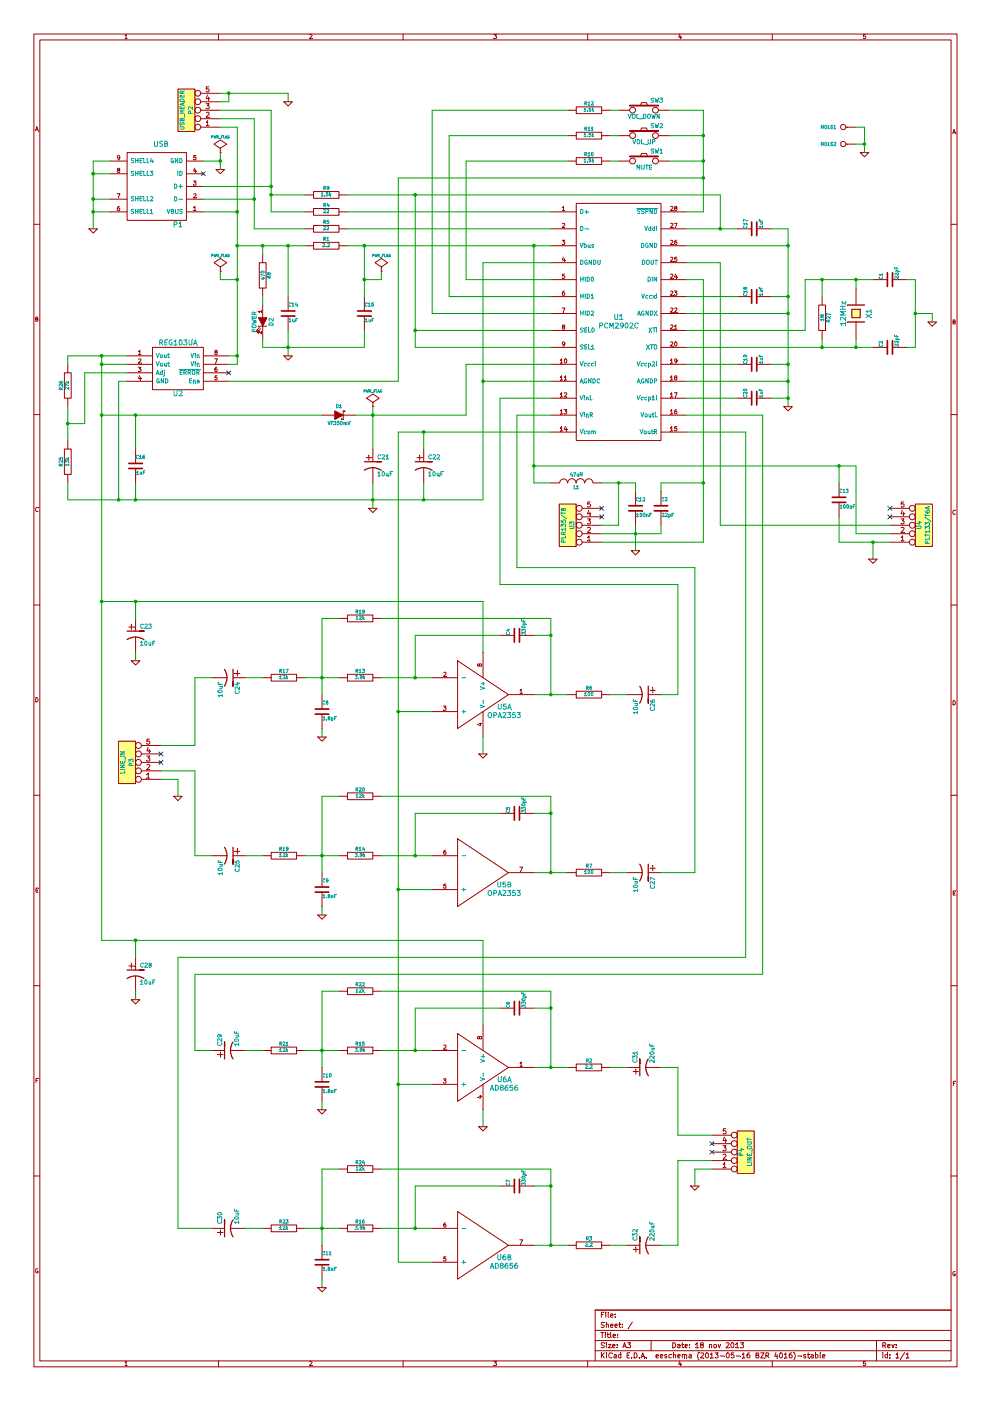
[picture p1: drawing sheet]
EESchema Schematic File Version 2  date 11/18/2013 12:22:21 AM
LIBS:memory-sergey
LIBS:74ls-sergey
LIBS:analog-sergey
LIBS:controllers-sergey
LIBS:dallas-rtc
LIBS:devices-sergey
LIBS:intel-8xxx
LIBS:interconnects_sergey
LIBS:power
LIBS:device
LIBS:transistors
LIBS:conn
LIBS:linear
LIBS:regul
LIBS:74xx
LIBS:cmos4000
LIBS:adc-dac
LIBS:memory
LIBS:xilinx
LIBS:special
LIBS:microcontrollers
LIBS:dsp
LIBS:microchip
LIBS:analog_switches
LIBS:motorola
LIBS:texas
LIBS:intel
LIBS:audio
LIBS:interface
LIBS:digital-audio
LIBS:philips
LIBS:display
LIBS:cypress
LIBS:siliconi
LIBS:opto
LIBS:atmel
LIBS:contrib
LIBS:valves
LIBS:usb_audio-cache
EELAYER 27 0
EELAYER END
$Descr A3 11693 16535 portrait
encoding utf-8
Sheet 1 1
Title ""
Date "18 nov 2013"
Rev ""
Comp ""
Comment1 ""
Comment2 ""
Comment3 ""
Comment4 ""
$EndDescr
$Comp
L PCM2902C U1
U 1 1
P 7300 3800
F 0 "U1" H 7300 3850 60  0000 C CNN
F 1 "PCM2902C" H 7300 3750 60  0000 C CNN
F 2 "" H 7300 3550 60  0000 C CNN
F 3 "" H 7300 3550 60  0000 C CNN
	1    7300 3800
	1    0    0    -1  
$EndComp
$Comp
L USB-MINI-B P1
U 1 1
P 1850 2200
F 0 "P1" H 1600 2650 60  0000 C CNN
F 1 "USB" H 1800 1700 60  0000 C CNN
F 2 "" H 1850 2200 60  0000 C CNN
F 3 "" H 1850 2200 60  0000 C CNN
	1    1850 2200
	-1   0    0    1   
$EndComp
$Comp
L CONN_5 P3
U 1 1
P 1500 9000
F 0 "P3" V 1450 9000 50  0000 C CNN
F 1 "LINE_IN" V 1550 9000 50  0000 C CNN
F 2 "" H 1500 9000 60  0000 C CNN
F 3 "" H 1500 9000 60  0000 C CNN
	1    1500 9000
	-1   0    0    1   
$EndComp
$Comp
L CONN_5 P4
U 1 1
P 8800 13600
F 0 "P4" V 8750 13600 50  0000 C CNN
F 1 "LINE_OUT" V 8850 13600 50  0000 C CNN
F 2 "" H 8800 13600 60  0000 C CNN
F 3 "" H 8800 13600 60  0000 C CNN
	1    8800 13600
	1    0    0    1   
$EndComp
$Comp
L CONN_5 P2
U 1 1
P 2200 1300
F 0 "P2" V 2150 1300 50  0000 C CNN
F 1 "USB_HEADER" V 2250 1300 50  0000 C CNN
F 2 "" H 2200 1300 60  0000 C CNN
F 3 "" H 2200 1300 60  0000 C CNN
	1    2200 1300
	-1   0    0    1   
$EndComp
$Comp
L GND #PWR01
U 1 1
P 1100 2700
F 0 "#PWR01" H 1100 2700 30  0001 C CNN
F 1 "GND" H 1100 2630 30  0001 C CNN
F 2 "" H 1100 2700 60  0000 C CNN
F 3 "" H 1100 2700 60  0000 C CNN
	1    1100 2700
	1    0    0    -1  
$EndComp
Wire Wire Line
	1100 1900 1100 2700
Wire Wire Line
	1100 1900 1300 1900
Wire Wire Line
	1300 2050 1100 2050
Connection ~ 1100 2050
Wire Wire Line
	1300 2350 1100 2350
Connection ~ 1100 2350
Wire Wire Line
	1300 2500 1100 2500
Connection ~ 1100 2500
$Comp
L GND #PWR02
U 1 1
P 2600 2000
F 0 "#PWR02" H 2600 2000 30  0001 C CNN
F 1 "GND" H 2600 1930 30  0001 C CNN
F 2 "" H 2600 2000 60  0000 C CNN
F 3 "" H 2600 2000 60  0000 C CNN
	1    2600 2000
	1    0    0    -1  
$EndComp
Wire Wire Line
	2600 1300 3200 1300
Wire Wire Line
	3200 1300 3200 2500
Wire Wire Line
	3200 2500 3600 2500
$Comp
L R R4
U 1 1
P 3850 2500
F 0 "R4" V 3930 2500 40  0000 C CNN
F 1 "22" V 3857 2501 40  0000 C CNN
F 2 "~" V 3780 2500 30  0000 C CNN
F 3 "~" H 3850 2500 30  0000 C CNN
	1    3850 2500
	0    -1   -1   0   
$EndComp
Wire Wire Line
	4100 2500 6500 2500
$Comp
L R R5
U 1 1
P 3850 2700
F 0 "R5" V 3930 2700 40  0000 C CNN
F 1 "22" V 3857 2701 40  0000 C CNN
F 2 "~" V 3780 2700 30  0000 C CNN
F 3 "~" H 3850 2700 30  0000 C CNN
	1    3850 2700
	0    -1   -1   0   
$EndComp
Wire Wire Line
	6500 2700 4100 2700
$Comp
L R R1
U 1 1
P 3850 2900
F 0 "R1" V 3930 2900 40  0000 C CNN
F 1 "2.2" V 3857 2901 40  0000 C CNN
F 2 "~" V 3780 2900 30  0000 C CNN
F 3 "~" H 3850 2900 30  0000 C CNN
	1    3850 2900
	0    -1   -1   0   
$EndComp
Wire Wire Line
	4100 2900 6500 2900
$Comp
L SW_PUSH SW3
U 1 1
P 7600 1300
F 0 "SW3" H 7750 1410 50  0000 C CNN
F 1 "VOL_DOWN" H 7600 1220 50  0000 C CNN
F 2 "~" H 7600 1300 60  0000 C CNN
F 3 "~" H 7600 1300 60  0000 C CNN
	1    7600 1300
	1    0    0    -1  
$EndComp
$Comp
L SW_PUSH SW2
U 1 1
P 7600 1600
F 0 "SW2" H 7750 1710 50  0000 C CNN
F 1 "VOL_UP" H 7600 1520 50  0000 C CNN
F 2 "~" H 7600 1600 60  0000 C CNN
F 3 "~" H 7600 1600 60  0000 C CNN
	1    7600 1600
	1    0    0    -1  
$EndComp
$Comp
L SW_PUSH SW1
U 1 1
P 7600 1900
F 0 "SW1" H 7750 2010 50  0000 C CNN
F 1 "MUTE" H 7600 1820 50  0000 C CNN
F 2 "~" H 7600 1900 60  0000 C CNN
F 3 "~" H 7600 1900 60  0000 C CNN
	1    7600 1900
	1    0    0    -1  
$EndComp
$Comp
L R R12
U 1 1
P 6950 1300
F 0 "R12" V 7030 1300 40  0000 C CNN
F 1 "1.5k" V 6957 1301 40  0000 C CNN
F 2 "~" V 6880 1300 30  0000 C CNN
F 3 "~" H 6950 1300 30  0000 C CNN
	1    6950 1300
	0    -1   -1   0   
$EndComp
$Comp
L R R11
U 1 1
P 6950 1600
F 0 "R11" V 7030 1600 40  0000 C CNN
F 1 "1.5k" V 6957 1601 40  0000 C CNN
F 2 "~" V 6880 1600 30  0000 C CNN
F 3 "~" H 6950 1600 30  0000 C CNN
	1    6950 1600
	0    -1   -1   0   
$EndComp
$Comp
L R R10
U 1 1
P 6950 1900
F 0 "R10" V 7030 1900 40  0000 C CNN
F 1 "1.5k" V 6957 1901 40  0000 C CNN
F 2 "~" V 6880 1900 30  0000 C CNN
F 3 "~" H 6950 1900 30  0000 C CNN
	1    6950 1900
	0    -1   -1   0   
$EndComp
Wire Wire Line
	7200 1300 7300 1300
Wire Wire Line
	7300 1600 7200 1600
Wire Wire Line
	7200 1900 7300 1900
Wire Wire Line
	6500 3100 5700 3100
Wire Wire Line
	5700 3100 5700 5900
Wire Wire Line
	6500 4500 5700 4500
Connection ~ 5700 4500
$Comp
L GND #PWR03
U 1 1
P 4400 6000
F 0 "#PWR03" H 4400 6000 30  0001 C CNN
F 1 "GND" H 4400 5930 30  0001 C CNN
F 2 "" H 4400 6000 60  0000 C CNN
F 3 "" H 4400 6000 60  0000 C CNN
	1    4400 6000
	1    0    0    -1  
$EndComp
Wire Wire Line
	6500 3300 5500 3300
Wire Wire Line
	5500 3300 5500 1900
Wire Wire Line
	5500 1900 6700 1900
Wire Wire Line
	6500 3500 5300 3500
Wire Wire Line
	5300 3500 5300 1600
Wire Wire Line
	5300 1600 6700 1600
Wire Wire Line
	6500 3700 5100 3700
Wire Wire Line
	5100 3700 5100 1300
Wire Wire Line
	5100 1300 6700 1300
Wire Wire Line
	8300 2500 8100 2500
Wire Wire Line
	8300 1300 8300 2500
Wire Wire Line
	8300 1300 7900 1300
Wire Wire Line
	7900 1600 8300 1600
Connection ~ 8300 1600
Wire Wire Line
	7900 1900 8300 1900
Connection ~ 8300 1900
$Comp
L C C14
U 1 1
P 3400 3700
F 0 "C14" H 3400 3800 40  0000 L CNN
F 1 "1uF" H 3406 3615 40  0000 L CNN
F 2 "~" H 3438 3550 30  0000 C CNN
F 3 "~" H 3400 3700 60  0000 C CNN
	1    3400 3700
	1    0    0    -1  
$EndComp
$Comp
L LED D2
U 1 1
P 3100 3800
F 0 "D2" H 3100 3900 50  0000 C CNN
F 1 "POWER" H 3100 3700 50  0000 C CNN
F 2 "~" H 3100 3800 60  0000 C CNN
F 3 "~" H 3100 3800 60  0000 C CNN
	1    3100 3800
	0    1    1    0   
$EndComp
$Comp
L R R8
U 1 1
P 3100 3250
F 0 "R8" V 3180 3250 40  0000 C CNN
F 1 "470" V 3107 3251 40  0000 C CNN
F 2 "~" V 3030 3250 30  0000 C CNN
F 3 "~" H 3100 3250 30  0000 C CNN
	1    3100 3250
	1    0    0    -1  
$EndComp
Wire Wire Line
	2600 1400 3000 1400
Wire Wire Line
	3000 1400 3000 2700
Wire Wire Line
	3000 2700 3600 2700
NoConn ~ 2400 2050
Wire Wire Line
	2800 1500 2800 4300
Wire Wire Line
	2800 1500 2600 1500
Wire Wire Line
	2400 2500 2800 2500
Connection ~ 2800 2500
Wire Wire Line
	2400 1900 2600 1900
Wire Wire Line
	2600 1800 2600 2000
Wire Wire Line
	2600 1200 2700 1200
Wire Wire Line
	2700 1200 2700 1100
Wire Wire Line
	2600 1100 3400 1100
Wire Wire Line
	3400 1100 3400 1200
Connection ~ 2700 1100
$Comp
L GND #PWR04
U 1 1
P 3400 1200
F 0 "#PWR04" H 3400 1200 30  0001 C CNN
F 1 "GND" H 3400 1130 30  0001 C CNN
F 2 "" H 3400 1200 60  0000 C CNN
F 3 "" H 3400 1200 60  0000 C CNN
	1    3400 1200
	1    0    0    -1  
$EndComp
Wire Wire Line
	3100 3600 3100 3500
Connection ~ 2800 2900
$Comp
L R R9
U 1 1
P 3850 2300
F 0 "R9" V 3930 2300 40  0000 C CNN
F 1 "1.5k" V 3857 2301 40  0000 C CNN
F 2 "~" V 3780 2300 30  0000 C CNN
F 3 "~" H 3850 2300 30  0000 C CNN
	1    3850 2300
	0    -1   -1   0   
$EndComp
Wire Wire Line
	3200 2300 3600 2300
Connection ~ 3200 2300
Wire Wire Line
	4900 4100 6500 4100
Wire Wire Line
	4900 2300 4900 4100
Wire Wire Line
	4100 2300 8500 2300
Wire Wire Line
	6500 3900 4900 3900
Connection ~ 4900 3900
Wire Wire Line
	8500 2300 8500 2700
Wire Wire Line
	8100 2700 8700 2700
Connection ~ 4900 2300
$Comp
L R R27
U 1 1
P 9700 3750
F 0 "R27" V 9780 3750 40  0000 C CNN
F 1 "1M" V 9707 3751 40  0000 C CNN
F 2 "~" V 9630 3750 30  0000 C CNN
F 3 "~" H 9700 3750 30  0000 C CNN
	1    9700 3750
	1    0    0    -1  
$EndComp
Wire Wire Line
	8100 4100 10300 4100
Wire Wire Line
	9700 4100 9700 4000
Wire Wire Line
	8100 3900 9500 3900
Wire Wire Line
	9500 3900 9500 3300
Wire Wire Line
	9500 3300 10300 3300
Wire Wire Line
	9700 3300 9700 3500
$Comp
L CRYSTAL X1
U 1 1
P 10100 3700
F 0 "X1" H 10100 3850 60  0000 C CNN
F 1 "12MHz" H 10100 3550 60  0000 C CNN
F 2 "~" H 10100 3700 60  0000 C CNN
F 3 "~" H 10100 3700 60  0000 C CNN
	1    10100 3700
	0    1    1    0   
$EndComp
Wire Wire Line
	10100 3300 10100 3400
Connection ~ 9700 3300
Wire Wire Line
	10100 4100 10100 4000
Connection ~ 9700 4100
$Comp
L C C1
U 1 1
P 10500 3300
F 0 "C1" H 10500 3400 40  0000 L CNN
F 1 "22pF" H 10506 3215 40  0000 L CNN
F 2 "~" H 10538 3150 30  0000 C CNN
F 3 "~" H 10500 3300 60  0000 C CNN
	1    10500 3300
	0    -1   -1   0   
$EndComp
$Comp
L C C2
U 1 1
P 10500 4100
F 0 "C2" H 10500 4200 40  0000 L CNN
F 1 "22pF" H 10506 4015 40  0000 L CNN
F 2 "~" H 10538 3950 30  0000 C CNN
F 3 "~" H 10500 4100 60  0000 C CNN
	1    10500 4100
	0    -1   -1   0   
$EndComp
Connection ~ 10100 3300
Connection ~ 10100 4100
Wire Wire Line
	10800 4100 10700 4100
Wire Wire Line
	10800 3300 10800 4100
Wire Wire Line
	10800 3300 10700 3300
$Comp
L GND #PWR05
U 1 1
P 11000 3800
F 0 "#PWR05" H 11000 3800 30  0001 C CNN
F 1 "GND" H 11000 3730 30  0001 C CNN
F 2 "" H 11000 3800 60  0000 C CNN
F 3 "" H 11000 3800 60  0000 C CNN
	1    11000 3800
	1    0    0    -1  
$EndComp
Wire Wire Line
	10800 3700 11000 3700
Wire Wire Line
	11000 3700 11000 3800
Connection ~ 10800 3700
$Comp
L R R26
U 1 1
P 800 4550
F 0 "R26" V 880 4550 40  0000 C CNN
F 1 "27k" V 807 4551 40  0000 C CNN
F 2 "~" V 730 4550 30  0000 C CNN
F 3 "~" H 800 4550 30  0000 C CNN
	1    800  4550
	-1   0    0    1   
$EndComp
$Comp
L R R25
U 1 1
P 800 5450
F 0 "R25" V 880 5450 40  0000 C CNN
F 1 "13k" V 807 5451 40  0000 C CNN
F 2 "~" V 730 5450 30  0000 C CNN
F 3 "~" H 800 5450 30  0000 C CNN
	1    800  5450
	-1   0    0    1   
$EndComp
$Comp
L C C15
U 1 1
P 4300 3700
F 0 "C15" H 4300 3800 40  0000 L CNN
F 1 "1uF" H 4306 3615 40  0000 L CNN
F 2 "~" H 4338 3550 30  0000 C CNN
F 3 "~" H 4300 3700 60  0000 C CNN
	1    4300 3700
	1    0    0    -1  
$EndComp
Wire Wire Line
	4300 2900 4300 3500
Connection ~ 4300 2900
Wire Wire Line
	4300 4100 4300 3900
$Comp
L GND #PWR06
U 1 1
P 2100 9400
F 0 "#PWR06" H 2100 9400 30  0001 C CNN
F 1 "GND" H 2100 9330 30  0001 C CNN
F 2 "" H 2100 9400 60  0000 C CNN
F 3 "" H 2100 9400 60  0000 C CNN
	1    2100 9400
	1    0    0    -1  
$EndComp
Wire Wire Line
	2100 9200 2100 9400
$Comp
L CP1 C26
U 1 1
P 7600 8200
F 0 "C26" H 7650 8300 50  0000 L CNN
F 1 "10uF" H 7650 8100 50  0000 L CNN
F 2 "~" H 7600 8200 60  0000 C CNN
F 3 "~" H 7600 8200 60  0000 C CNN
	1    7600 8200
	0    1    1    0   
$EndComp
$Comp
L CP1 C27
U 1 1
P 7600 10300
F 0 "C27" H 7650 10400 50  0000 L CNN
F 1 "10uF" H 7650 10200 50  0000 L CNN
F 2 "~" H 7600 10300 60  0000 C CNN
F 3 "~" H 7600 10300 60  0000 C CNN
	1    7600 10300
	0    1    1    0   
$EndComp
Wire Wire Line
	1900 8800 2300 8800
Wire Wire Line
	2300 9100 1900 9100
NoConn ~ 1900 8900
NoConn ~ 1900 9000
Wire Wire Line
	5900 4700 6500 4700
Wire Wire Line
	6100 4900 6500 4900
Wire Wire Line
	2800 2900 3600 2900
Wire Wire Line
	3100 3000 3100 2900
Connection ~ 3100 2900
Wire Wire Line
	3400 3500 3400 2900
Connection ~ 3400 2900
Wire Wire Line
	3100 4000 3100 4100
Wire Wire Line
	3100 4100 4300 4100
Wire Wire Line
	3400 3900 3400 4200
Connection ~ 3400 4100
$Comp
L GND #PWR07
U 1 1
P 3400 4200
F 0 "#PWR07" H 3400 4200 30  0001 C CNN
F 1 "GND" H 3400 4130 30  0001 C CNN
F 2 "" H 3400 4200 60  0000 C CNN
F 3 "" H 3400 4200 60  0000 C CNN
	1    3400 4200
	1    0    0    -1  
$EndComp
Wire Wire Line
	8400 13800 8200 13800
Wire Wire Line
	8200 13800 8200 14000
$Comp
L GND #PWR08
U 1 1
P 8200 14000
F 0 "#PWR08" H 8200 14000 30  0001 C CNN
F 1 "GND" H 8200 13930 30  0001 C CNN
F 2 "" H 8200 14000 60  0000 C CNN
F 3 "" H 8200 14000 60  0000 C CNN
	1    8200 14000
	1    0    0    -1  
$EndComp
NoConn ~ 8400 13600
NoConn ~ 8400 13500
$Comp
L CP1 C29
U 1 1
P 2700 12400
F 0 "C29" H 2750 12500 50  0000 L CNN
F 1 "10uF" H 2750 12300 50  0000 L CNN
F 2 "~" H 2700 12400 60  0000 C CNN
F 3 "~" H 2700 12400 60  0000 C CNN
	1    2700 12400
	0    -1   -1   0   
$EndComp
$Comp
L CP1 C30
U 1 1
P 2700 14500
F 0 "C30" H 2750 14600 50  0000 L CNN
F 1 "10uF" H 2750 14400 50  0000 L CNN
F 2 "~" H 2700 14500 60  0000 C CNN
F 3 "~" H 2700 14500 60  0000 C CNN
	1    2700 14500
	0    -1   -1   0   
$EndComp
Wire Wire Line
	8400 13700 8000 13700
Wire Wire Line
	8400 13400 8000 13400
$Comp
L CP1 C22
U 1 1
P 5000 5500
F 0 "C22" H 5050 5600 50  0000 L CNN
F 1 "10uF" H 5050 5400 50  0000 L CNN
F 2 "~" H 5000 5500 60  0000 C CNN
F 3 "~" H 5000 5500 60  0000 C CNN
	1    5000 5500
	1    0    0    -1  
$EndComp
Wire Wire Line
	4700 5100 6500 5100
Wire Wire Line
	4400 5700 4400 6000
Connection ~ 4400 5900
$Comp
L C C17
U 1 1
P 8900 2700
F 0 "C17" H 8900 2800 40  0000 L CNN
F 1 "1uF" H 8906 2615 40  0000 L CNN
F 2 "~" H 8938 2550 30  0000 C CNN
F 3 "~" H 8900 2700 60  0000 C CNN
	1    8900 2700
	0    -1   -1   0   
$EndComp
$Comp
L C C18
U 1 1
P 8900 3500
F 0 "C18" H 8900 3600 40  0000 L CNN
F 1 "1uF" H 8906 3415 40  0000 L CNN
F 2 "~" H 8938 3350 30  0000 C CNN
F 3 "~" H 8900 3500 60  0000 C CNN
	1    8900 3500
	0    -1   -1   0   
$EndComp
$Comp
L C C19
U 1 1
P 8900 4300
F 0 "C19" H 8900 4400 40  0000 L CNN
F 1 "1uF" H 8906 4215 40  0000 L CNN
F 2 "~" H 8938 4150 30  0000 C CNN
F 3 "~" H 8900 4300 60  0000 C CNN
	1    8900 4300
	0    -1   -1   0   
$EndComp
$Comp
L C C20
U 1 1
P 8900 4700
F 0 "C20" H 8900 4800 40  0000 L CNN
F 1 "1uF" H 8906 4615 40  0000 L CNN
F 2 "~" H 8938 4550 30  0000 C CNN
F 3 "~" H 8900 4700 60  0000 C CNN
	1    8900 4700
	0    -1   -1   0   
$EndComp
Connection ~ 8500 2700
Wire Wire Line
	8100 3500 8700 3500
Wire Wire Line
	8100 4300 8700 4300
Wire Wire Line
	8700 4700 8100 4700
Wire Wire Line
	8100 2900 9300 2900
Wire Wire Line
	9100 2700 9300 2700
Wire Wire Line
	9300 2700 9300 4800
Wire Wire Line
	9300 3700 8100 3700
Connection ~ 9300 2900
Wire Wire Line
	9100 3500 9300 3500
Connection ~ 9300 3500
Connection ~ 9300 3700
Wire Wire Line
	9100 4700 9300 4700
Connection ~ 9300 4700
Wire Wire Line
	9100 4300 9300 4300
Connection ~ 9300 4300
$Comp
L GND #PWR09
U 1 1
P 9300 4800
F 0 "#PWR09" H 9300 4800 30  0001 C CNN
F 1 "GND" H 9300 4730 30  0001 C CNN
F 2 "" H 9300 4800 60  0000 C CNN
F 3 "" H 9300 4800 60  0000 C CNN
	1    9300 4800
	1    0    0    -1  
$EndComp
Wire Wire Line
	8100 4500 9300 4500
Connection ~ 9300 4500
Wire Wire Line
	8100 5100 8800 5100
$Comp
L CONN_5 U4
U 1 1
P 10900 6200
F 0 "U4" V 10850 6200 50  0000 C CNN
F 1 "PLT133/T6A" V 10950 6200 50  0000 C CNN
F 2 "" H 10900 6200 60  0000 C CNN
F 3 "" H 10900 6200 60  0000 C CNN
	1    10900 6200
	1    0    0    1   
$EndComp
$Comp
L CONN_5 U3
U 1 1
P 6700 6200
F 0 "U3" V 6650 6200 50  0000 C CNN
F 1 "PLR135/T8" V 6750 6200 50  0000 C CNN
F 2 "" H 6700 6200 60  0000 C CNN
F 3 "" H 6700 6200 60  0000 C CNN
	1    6700 6200
	-1   0    0    1   
$EndComp
NoConn ~ 7100 6000
NoConn ~ 7100 6100
Wire Wire Line
	8300 6400 7100 6400
Wire Wire Line
	8300 3300 8300 6400
Wire Wire Line
	8300 3300 8100 3300
Wire Wire Line
	7300 6200 7100 6200
Wire Wire Line
	7300 5700 7300 6200
$Comp
L GND #PWR010
U 1 1
P 7500 6500
F 0 "#PWR010" H 7500 6500 30  0001 C CNN
F 1 "GND" H 7500 6430 30  0001 C CNN
F 2 "" H 7500 6500 60  0000 C CNN
F 3 "" H 7500 6500 60  0000 C CNN
	1    7500 6500
	1    0    0    -1  
$EndComp
$Comp
L INDUCTOR L1
U 1 1
P 6800 5700
F 0 "L1" V 6750 5700 40  0000 C CNN
F 1 "47uH" V 6900 5700 40  0000 C CNN
F 2 "~" H 6800 5700 60  0000 C CNN
F 3 "~" H 6800 5700 60  0000 C CNN
	1    6800 5700
	0    -1   -1   0   
$EndComp
Wire Wire Line
	6300 2900 6300 5700
Wire Wire Line
	6300 5700 6500 5700
Connection ~ 6300 2900
Wire Wire Line
	7100 5700 7500 5700
$Comp
L C C12
U 1 1
P 7500 6000
F 0 "C12" H 7500 6100 40  0000 L CNN
F 1 "100nF" H 7506 5915 40  0000 L CNN
F 2 "~" H 7538 5850 30  0000 C CNN
F 3 "~" H 7500 6000 60  0000 C CNN
	1    7500 6000
	1    0    0    -1  
$EndComp
$Comp
L C C3
U 1 1
P 7800 6000
F 0 "C3" H 7800 6100 40  0000 L CNN
F 1 "22pF" H 7806 5915 40  0000 L CNN
F 2 "~" H 7838 5850 30  0000 C CNN
F 3 "~" H 7800 6000 60  0000 C CNN
	1    7800 6000
	1    0    0    -1  
$EndComp
Wire Wire Line
	7800 5800 7800 5700
Wire Wire Line
	7800 5700 8300 5700
Connection ~ 8300 5700
Wire Wire Line
	7500 5700 7500 5800
Connection ~ 7300 5700
Wire Wire Line
	7800 6300 7800 6200
Wire Wire Line
	7500 6200 7500 6500
Connection ~ 7500 6300
Wire Wire Line
	7100 6300 7800 6300
Wire Wire Line
	9900 6400 10500 6400
Wire Wire Line
	10300 6400 10300 6600
$Comp
L GND #PWR011
U 1 1
P 10300 6600
F 0 "#PWR011" H 10300 6600 30  0001 C CNN
F 1 "GND" H 10300 6530 30  0001 C CNN
F 2 "" H 10300 6600 60  0000 C CNN
F 3 "" H 10300 6600 60  0000 C CNN
	1    10300 6600
	1    0    0    -1  
$EndComp
Wire Wire Line
	8500 6200 8500 3100
Wire Wire Line
	8500 3100 8100 3100
$Comp
L C C13
U 1 1
P 9900 5900
F 0 "C13" H 9900 6000 40  0000 L CNN
F 1 "100nF" H 9906 5815 40  0000 L CNN
F 2 "~" H 9938 5750 30  0000 C CNN
F 3 "~" H 9900 5900 60  0000 C CNN
	1    9900 5900
	1    0    0    -1  
$EndComp
Connection ~ 10300 6400
NoConn ~ 10500 6100
NoConn ~ 10500 6000
$Comp
L PWR_FLAG #FLG012
U 1 1
P 2600 1800
F 0 "#FLG012" H 2600 1895 30  0001 C CNN
F 1 "PWR_FLAG" H 2600 1980 30  0000 C CNN
F 2 "" H 2600 1800 60  0000 C CNN
F 3 "" H 2600 1800 60  0000 C CNN
	1    2600 1800
	1    0    0    -1  
$EndComp
Connection ~ 2600 1900
Wire Wire Line
	2800 3300 2600 3300
Wire Wire Line
	2600 3300 2600 3200
Connection ~ 2800 3300
$Comp
L PWR_FLAG #FLG013
U 1 1
P 2600 3200
F 0 "#FLG013" H 2600 3295 30  0001 C CNN
F 1 "PWR_FLAG" H 2600 3380 30  0000 C CNN
F 2 "" H 2600 3200 60  0000 C CNN
F 3 "" H 2600 3200 60  0000 C CNN
	1    2600 3200
	1    0    0    -1  
$EndComp
Wire Wire Line
	10500 6200 8500 6200
Wire Wire Line
	10500 6300 10100 6300
Wire Wire Line
	10100 6300 10100 5500
Wire Wire Line
	10100 5500 6300 5500
Connection ~ 6300 5500
Wire Wire Line
	9900 5700 9900 5500
Connection ~ 9900 5500
Wire Wire Line
	9900 6400 9900 6100
Wire Wire Line
	4300 3300 4500 3300
Wire Wire Line
	4500 3300 4500 3200
Connection ~ 4300 3300
$Comp
L PWR_FLAG #FLG014
U 1 1
P 4500 3200
F 0 "#FLG014" H 4500 3295 30  0001 C CNN
F 1 "PWR_FLAG" H 4500 3380 30  0000 C CNN
F 2 "" H 4500 3200 60  0000 C CNN
F 3 "" H 4500 3200 60  0000 C CNN
	1    4500 3200
	1    0    0    -1  
$EndComp
$Comp
L CONN_1 HOLE1
U 1 1
P 9950 1500
F 0 "HOLE1" H 10030 1500 40  0000 L CNN
F 1 "CONN_1" H 9950 1555 30  0001 C CNN
F 2 "" H 9950 1500 60  0000 C CNN
F 3 "" H 9950 1500 60  0000 C CNN
	1    9950 1500
	-1   0    0    1   
$EndComp
$Comp
L CONN_1 HOLE2
U 1 1
P 9950 1700
F 0 "HOLE2" H 10030 1700 40  0000 L CNN
F 1 "CONN_1" H 9950 1755 30  0001 C CNN
F 2 "" H 9950 1700 60  0000 C CNN
F 3 "" H 9950 1700 60  0000 C CNN
	1    9950 1700
	-1   0    0    1   
$EndComp
$Comp
L GND #PWR015
U 1 1
P 10200 1800
F 0 "#PWR015" H 10200 1800 30  0001 C CNN
F 1 "GND" H 10200 1730 30  0001 C CNN
F 2 "" H 10200 1800 60  0000 C CNN
F 3 "" H 10200 1800 60  0000 C CNN
	1    10200 1800
	1    0    0    -1  
$EndComp
Wire Wire Line
	10100 1500 10200 1500
Wire Wire Line
	10200 1500 10200 1800
Wire Wire Line
	10100 1700 10200 1700
Connection ~ 10200 1700
$Comp
L GND #PWR016
U 1 1
P 5700 8900
F 0 "#PWR016" H 5700 8900 30  0001 C CNN
F 1 "GND" H 5700 8830 30  0001 C CNN
F 2 "" H 5700 8900 60  0000 C CNN
F 3 "" H 5700 8900 60  0000 C CNN
	1    5700 8900
	1    0    0    -1  
$EndComp
Wire Wire Line
	5700 8700 5700 8900
Wire Wire Line
	4700 5100 4700 14900
Wire Wire Line
	4700 8400 5100 8400
Wire Wire Line
	4700 10500 5100 10500
Wire Wire Line
	4700 12800 5100 12800
Wire Wire Line
	4700 14900 5100 14900
$Comp
L R R13
U 1 1
P 4250 8000
F 0 "R13" V 4330 8000 40  0000 C CNN
F 1 "3.9k" V 4257 8001 40  0000 C CNN
F 2 "~" V 4180 8000 30  0000 C CNN
F 3 "~" H 4250 8000 30  0000 C CNN
	1    4250 8000
	0    -1   -1   0   
$EndComp
$Comp
L R R14
U 1 1
P 4250 10100
F 0 "R14" V 4330 10100 40  0000 C CNN
F 1 "3.9k" V 4257 10101 40  0000 C CNN
F 2 "~" V 4180 10100 30  0000 C CNN
F 3 "~" H 4250 10100 30  0000 C CNN
	1    4250 10100
	0    -1   -1   0   
$EndComp
$Comp
L R R17
U 1 1
P 3350 8000
F 0 "R17" V 3430 8000 40  0000 C CNN
F 1 "12k" V 3357 8001 40  0000 C CNN
F 2 "~" V 3280 8000 30  0000 C CNN
F 3 "~" H 3350 8000 30  0000 C CNN
	1    3350 8000
	0    -1   -1   0   
$EndComp
$Comp
L R R19
U 1 1
P 3350 10100
F 0 "R19" V 3430 10100 40  0000 C CNN
F 1 "12k" V 3357 10101 40  0000 C CNN
F 2 "~" V 3280 10100 30  0000 C CNN
F 3 "~" H 3350 10100 30  0000 C CNN
	1    3350 10100
	0    -1   -1   0   
$EndComp
$Comp
L CP1 C24
U 1 1
P 2700 8000
F 0 "C24" H 2750 8100 50  0000 L CNN
F 1 "10uF" H 2750 7900 50  0000 L CNN
F 2 "~" H 2700 8000 60  0000 C CNN
F 3 "~" H 2700 8000 60  0000 C CNN
	1    2700 8000
	0    1    1    0   
$EndComp
$Comp
L CP1 C25
U 1 1
P 2700 10100
F 0 "C25" H 2750 10200 50  0000 L CNN
F 1 "10uF" H 2750 10000 50  0000 L CNN
F 2 "~" H 2700 10100 60  0000 C CNN
F 3 "~" H 2700 10100 60  0000 C CNN
	1    2700 10100
	0    1    1    0   
$EndComp
Wire Wire Line
	2300 8800 2300 8000
Wire Wire Line
	2300 8000 2500 8000
Wire Wire Line
	2500 10100 2300 10100
Wire Wire Line
	2300 10100 2300 9100
Wire Wire Line
	2900 8000 3100 8000
Wire Wire Line
	2900 10100 3100 10100
Wire Wire Line
	4500 10100 5100 10100
Wire Wire Line
	4500 8000 5100 8000
Wire Wire Line
	1900 9200 2100 9200
$Comp
L C C8
U 1 1
P 3800 8400
F 0 "C8" H 3800 8500 40  0000 L CNN
F 1 "1.8nF" H 3806 8315 40  0000 L CNN
F 2 "~" H 3838 8250 30  0000 C CNN
F 3 "~" H 3800 8400 60  0000 C CNN
	1    3800 8400
	1    0    0    -1  
$EndComp
$Comp
L C C9
U 1 1
P 3800 10500
F 0 "C9" H 3800 10600 40  0000 L CNN
F 1 "1.8nF" H 3806 10415 40  0000 L CNN
F 2 "~" H 3838 10350 30  0000 C CNN
F 3 "~" H 3800 10500 60  0000 C CNN
	1    3800 10500
	1    0    0    -1  
$EndComp
Wire Wire Line
	3600 8000 4000 8000
Wire Wire Line
	3800 7300 3800 8200
Connection ~ 3800 8000
Wire Wire Line
	3600 10100 4000 10100
Wire Wire Line
	3800 9400 3800 10300
Connection ~ 3800 10100
Wire Wire Line
	3800 10700 3800 10800
Wire Wire Line
	3800 8600 3800 8700
$Comp
L GND #PWR017
U 1 1
P 3800 8700
F 0 "#PWR017" H 3800 8700 30  0001 C CNN
F 1 "GND" H 3800 8630 30  0001 C CNN
F 2 "" H 3800 8700 60  0000 C CNN
F 3 "" H 3800 8700 60  0000 C CNN
	1    3800 8700
	1    0    0    -1  
$EndComp
$Comp
L GND #PWR018
U 1 1
P 3800 10800
F 0 "#PWR018" H 3800 10800 30  0001 C CNN
F 1 "GND" H 3800 10730 30  0001 C CNN
F 2 "" H 3800 10800 60  0000 C CNN
F 3 "" H 3800 10800 60  0000 C CNN
	1    3800 10800
	1    0    0    -1  
$EndComp
$Comp
L R R18
U 1 1
P 4250 7300
F 0 "R18" V 4330 7300 40  0000 C CNN
F 1 "12k" V 4257 7301 40  0000 C CNN
F 2 "~" V 4180 7300 30  0000 C CNN
F 3 "~" H 4250 7300 30  0000 C CNN
	1    4250 7300
	0    -1   -1   0   
$EndComp
$Comp
L R R20
U 1 1
P 4250 9400
F 0 "R20" V 4330 9400 40  0000 C CNN
F 1 "12k" V 4257 9401 40  0000 C CNN
F 2 "~" V 4180 9400 30  0000 C CNN
F 3 "~" H 4250 9400 30  0000 C CNN
	1    4250 9400
	0    -1   -1   0   
$EndComp
Wire Wire Line
	3800 9400 4000 9400
Wire Wire Line
	3800 7300 4000 7300
$Comp
L C C4
U 1 1
P 6100 7500
F 0 "C4" H 6100 7600 40  0000 L CNN
F 1 "330pF" H 6106 7415 40  0000 L CNN
F 2 "~" H 6138 7350 30  0000 C CNN
F 3 "~" H 6100 7500 60  0000 C CNN
	1    6100 7500
	0    -1   -1   0   
$EndComp
Wire Wire Line
	4900 8000 4900 7500
Wire Wire Line
	4900 7500 5900 7500
Connection ~ 4900 8000
Wire Wire Line
	4500 7300 6500 7300
Wire Wire Line
	6500 7300 6500 8200
Wire Wire Line
	6300 8200 6700 8200
Wire Wire Line
	6300 7500 6500 7500
Connection ~ 6500 7500
$Comp
L C C5
U 1 1
P 6100 9600
F 0 "C5" H 6100 9700 40  0000 L CNN
F 1 "330pF" H 6106 9515 40  0000 L CNN
F 2 "~" H 6138 9450 30  0000 C CNN
F 3 "~" H 6100 9600 60  0000 C CNN
	1    6100 9600
	0    -1   -1   0   
$EndComp
Wire Wire Line
	4500 9400 6500 9400
Wire Wire Line
	6500 9400 6500 10300
Wire Wire Line
	6300 10300 6700 10300
Wire Wire Line
	4900 10100 4900 9600
Wire Wire Line
	4900 9600 5900 9600
Connection ~ 4900 10100
Wire Wire Line
	6300 9600 6500 9600
Connection ~ 6500 9600
$Comp
L R R6
U 1 1
P 6950 8200
F 0 "R6" V 7030 8200 40  0000 C CNN
F 1 "100" V 6957 8201 40  0000 C CNN
F 2 "~" V 6880 8200 30  0000 C CNN
F 3 "~" H 6950 8200 30  0000 C CNN
	1    6950 8200
	0    -1   -1   0   
$EndComp
$Comp
L R R7
U 1 1
P 6950 10300
F 0 "R7" V 7030 10300 40  0000 C CNN
F 1 "100" V 6957 10301 40  0000 C CNN
F 2 "~" V 6880 10300 30  0000 C CNN
F 3 "~" H 6950 10300 30  0000 C CNN
	1    6950 10300
	0    -1   -1   0   
$EndComp
Connection ~ 6500 8200
Wire Wire Line
	7200 8200 7400 8200
Wire Wire Line
	8200 10300 7800 10300
Wire Wire Line
	7400 10300 7200 10300
Connection ~ 6500 10300
Wire Wire Line
	5000 5100 5000 5300
Connection ~ 5000 5100
Wire Wire Line
	5000 5900 5000 5700
Connection ~ 5000 5900
$Comp
L CP1 C31
U 1 1
P 7600 12600
F 0 "C31" H 7650 12700 50  0000 L CNN
F 1 "220uF" H 7650 12500 50  0000 L CNN
F 2 "~" H 7600 12600 60  0000 C CNN
F 3 "~" H 7600 12600 60  0000 C CNN
	1    7600 12600
	0    -1   -1   0   
$EndComp
$Comp
L CP1 C32
U 1 1
P 7600 14700
F 0 "C32" H 7650 14800 50  0000 L CNN
F 1 "220uF" H 7650 14600 50  0000 L CNN
F 2 "~" H 7600 14700 60  0000 C CNN
F 3 "~" H 7600 14700 60  0000 C CNN
	1    7600 14700
	0    -1   -1   0   
$EndComp
$Comp
L R R2
U 1 1
P 6950 12600
F 0 "R2" V 7030 12600 40  0000 C CNN
F 1 "2.2" V 6957 12601 40  0000 C CNN
F 2 "~" V 6880 12600 30  0000 C CNN
F 3 "~" H 6950 12600 30  0000 C CNN
	1    6950 12600
	0    -1   -1   0   
$EndComp
$Comp
L R R3
U 1 1
P 6950 14700
F 0 "R3" V 7030 14700 40  0000 C CNN
F 1 "2.2" V 6957 14701 40  0000 C CNN
F 2 "~" V 6880 14700 30  0000 C CNN
F 3 "~" H 6950 14700 30  0000 C CNN
	1    6950 14700
	0    -1   -1   0   
$EndComp
Wire Wire Line
	8000 13400 8000 12600
Wire Wire Line
	8000 12600 7800 12600
Wire Wire Line
	7800 14700 8000 14700
Wire Wire Line
	8000 14700 8000 13700
Wire Wire Line
	7200 12600 7400 12600
Wire Wire Line
	7400 14700 7200 14700
Wire Wire Line
	6300 14700 6700 14700
Wire Wire Line
	6300 12600 6700 12600
Connection ~ 4700 10500
Connection ~ 4700 12800
Connection ~ 4700 8400
$Comp
L R R15
U 1 1
P 4250 12400
F 0 "R15" V 4330 12400 40  0000 C CNN
F 1 "3.9k" V 4257 12401 40  0000 C CNN
F 2 "~" V 4180 12400 30  0000 C CNN
F 3 "~" H 4250 12400 30  0000 C CNN
	1    4250 12400
	0    -1   -1   0   
$EndComp
$Comp
L R R16
U 1 1
P 4250 14500
F 0 "R16" V 4330 14500 40  0000 C CNN
F 1 "3.9k" V 4257 14501 40  0000 C CNN
F 2 "~" V 4180 14500 30  0000 C CNN
F 3 "~" H 4250 14500 30  0000 C CNN
	1    4250 14500
	0    -1   -1   0   
$EndComp
$Comp
L R R21
U 1 1
P 3350 12400
F 0 "R21" V 3430 12400 40  0000 C CNN
F 1 "12k" V 3357 12401 40  0000 C CNN
F 2 "~" V 3280 12400 30  0000 C CNN
F 3 "~" H 3350 12400 30  0000 C CNN
	1    3350 12400
	0    -1   -1   0   
$EndComp
$Comp
L R R23
U 1 1
P 3350 14500
F 0 "R23" V 3430 14500 40  0000 C CNN
F 1 "12k" V 3357 14501 40  0000 C CNN
F 2 "~" V 3280 14500 30  0000 C CNN
F 3 "~" H 3350 14500 30  0000 C CNN
	1    3350 14500
	0    -1   -1   0   
$EndComp
Wire Wire Line
	2500 14500 2100 14500
Wire Wire Line
	2900 12400 3100 12400
Wire Wire Line
	2900 14500 3100 14500
$Comp
L C C10
U 1 1
P 3800 12800
F 0 "C10" H 3800 12900 40  0000 L CNN
F 1 "1.8nF" H 3806 12715 40  0000 L CNN
F 2 "~" H 3838 12650 30  0000 C CNN
F 3 "~" H 3800 12800 60  0000 C CNN
	1    3800 12800
	1    0    0    -1  
$EndComp
$Comp
L C C11
U 1 1
P 3800 14900
F 0 "C11" H 3800 15000 40  0000 L CNN
F 1 "1.8nF" H 3806 14815 40  0000 L CNN
F 2 "~" H 3838 14750 30  0000 C CNN
F 3 "~" H 3800 14900 60  0000 C CNN
	1    3800 14900
	1    0    0    -1  
$EndComp
Wire Wire Line
	3600 12400 4000 12400
Wire Wire Line
	3800 11700 3800 12600
Connection ~ 3800 12400
Wire Wire Line
	3600 14500 4000 14500
Wire Wire Line
	3800 13800 3800 14700
Connection ~ 3800 14500
Wire Wire Line
	3800 15100 3800 15200
Wire Wire Line
	3800 13000 3800 13100
$Comp
L GND #PWR019
U 1 1
P 3800 13100
F 0 "#PWR019" H 3800 13100 30  0001 C CNN
F 1 "GND" H 3800 13030 30  0001 C CNN
F 2 "" H 3800 13100 60  0000 C CNN
F 3 "" H 3800 13100 60  0000 C CNN
	1    3800 13100
	1    0    0    -1  
$EndComp
$Comp
L GND #PWR020
U 1 1
P 3800 15200
F 0 "#PWR020" H 3800 15200 30  0001 C CNN
F 1 "GND" H 3800 15130 30  0001 C CNN
F 2 "" H 3800 15200 60  0000 C CNN
F 3 "" H 3800 15200 60  0000 C CNN
	1    3800 15200
	1    0    0    -1  
$EndComp
$Comp
L R R22
U 1 1
P 4250 11700
F 0 "R22" V 4330 11700 40  0000 C CNN
F 1 "12k" V 4257 11701 40  0000 C CNN
F 2 "~" V 4180 11700 30  0000 C CNN
F 3 "~" H 4250 11700 30  0000 C CNN
	1    4250 11700
	0    -1   -1   0   
$EndComp
$Comp
L R R24
U 1 1
P 4250 13800
F 0 "R24" V 4330 13800 40  0000 C CNN
F 1 "12k" V 4257 13801 40  0000 C CNN
F 2 "~" V 4180 13800 30  0000 C CNN
F 3 "~" H 4250 13800 30  0000 C CNN
	1    4250 13800
	0    -1   -1   0   
$EndComp
Wire Wire Line
	3800 13800 4000 13800
Wire Wire Line
	3800 11700 4000 11700
Wire Wire Line
	4500 12400 5100 12400
Wire Wire Line
	4500 14500 5100 14500
$Comp
L C C6
U 1 1
P 6100 11900
F 0 "C6" H 6100 12000 40  0000 L CNN
F 1 "330pF" H 6106 11815 40  0000 L CNN
F 2 "~" H 6138 11750 30  0000 C CNN
F 3 "~" H 6100 11900 60  0000 C CNN
	1    6100 11900
	0    -1   -1   0   
$EndComp
$Comp
L C C7
U 1 1
P 6100 14000
F 0 "C7" H 6100 14100 40  0000 L CNN
F 1 "330pF" H 6106 13915 40  0000 L CNN
F 2 "~" H 6138 13850 30  0000 C CNN
F 3 "~" H 6100 14000 60  0000 C CNN
	1    6100 14000
	0    -1   -1   0   
$EndComp
Wire Wire Line
	4500 11700 6500 11700
Wire Wire Line
	6500 11700 6500 12600
Connection ~ 6500 12600
Wire Wire Line
	4500 13800 6500 13800
Wire Wire Line
	6500 13800 6500 14700
Connection ~ 6500 14700
Wire Wire Line
	6300 14000 6500 14000
Connection ~ 6500 14000
Wire Wire Line
	5900 14000 4900 14000
Wire Wire Line
	4900 14000 4900 14500
Connection ~ 4900 14500
Wire Wire Line
	6500 11900 6300 11900
Connection ~ 6500 11900
Wire Wire Line
	5900 11900 4900 11900
Wire Wire Line
	4900 11900 4900 12400
Connection ~ 4900 12400
Wire Wire Line
	7800 8200 8000 8200
Wire Wire Line
	8000 8200 8000 6900
Wire Wire Line
	8000 6900 5900 6900
Wire Wire Line
	5900 6900 5900 4700
Wire Wire Line
	8200 10300 8200 6700
Wire Wire Line
	8200 6700 6100 6700
Wire Wire Line
	6100 6700 6100 4900
Wire Wire Line
	8800 5100 8800 11300
Wire Wire Line
	8800 11300 2100 11300
Wire Wire Line
	2100 11300 2100 14500
Wire Wire Line
	2500 12400 2300 12400
Wire Wire Line
	2300 12400 2300 11500
Wire Wire Line
	2300 11500 9000 11500
Wire Wire Line
	9000 11500 9000 4900
Wire Wire Line
	9000 4900 8100 4900
$Comp
L CP1 C23
U 1 1
P 1600 7500
F 0 "C23" H 1650 7600 50  0000 L CNN
F 1 "10uF" H 1650 7400 50  0000 L CNN
F 2 "~" H 1600 7500 60  0000 C CNN
F 3 "~" H 1600 7500 60  0000 C CNN
	1    1600 7500
	1    0    0    -1  
$EndComp
$Comp
L GND #PWR021
U 1 1
P 1600 7800
F 0 "#PWR021" H 1600 7800 30  0001 C CNN
F 1 "GND" H 1600 7730 30  0001 C CNN
F 2 "" H 1600 7800 60  0000 C CNN
F 3 "" H 1600 7800 60  0000 C CNN
	1    1600 7800
	1    0    0    -1  
$EndComp
Wire Wire Line
	1600 7700 1600 7800
Wire Wire Line
	2400 2200 3200 2200
Connection ~ 3200 2200
Wire Wire Line
	2400 2350 3000 2350
Connection ~ 3000 2350
Wire Wire Line
	1500 4500 1400 4500
$Comp
L REG103UA U2
U 1 1
P 2100 4350
F 0 "U2" H 2100 4050 60  0000 C CNN
F 1 "REG103UA" H 2100 4650 60  0000 C CNN
F 2 "" V 2000 4300 60  0000 C CNN
F 3 "" V 2000 4300 60  0000 C CNN
	1    2100 4350
	1    0    0    -1  
$EndComp
Wire Wire Line
	2800 4300 2700 4300
Wire Wire Line
	2700 4200 2800 4200
Connection ~ 2800 4200
NoConn ~ 2700 4400
Wire Wire Line
	800  4200 1500 4200
Wire Wire Line
	1200 4200 1200 11100
Wire Wire Line
	1500 4300 1200 4300
Connection ~ 1200 4300
Wire Wire Line
	800  5900 800  5700
Wire Wire Line
	800  4800 800  5200
Wire Wire Line
	800  4200 800  4300
Connection ~ 1200 4200
Wire Wire Line
	2700 4500 4700 4500
Wire Wire Line
	4700 4500 4700 2100
Wire Wire Line
	4700 2100 8300 2100
Connection ~ 8300 2100
$Comp
L OPA2353 U5
U 2 1
P 5700 10300
F 0 "U5" H 5950 10150 60  0000 C CNN
F 1 "OPA2353" H 5950 10050 60  0000 C CNN
F 2 "~" H 5700 10300 60  0000 C CNN
F 3 "~" H 5700 10300 60  0000 C CNN
	2    5700 10300
	1    0    0    -1  
$EndComp
$Comp
L OPA2353 U5
U 1 1
P 5700 8200
F 0 "U5" H 5950 8050 60  0000 C CNN
F 1 "OPA2353" H 5950 7950 60  0000 C CNN
F 2 "~" H 5700 8200 60  0000 C CNN
F 3 "~" H 5700 8200 60  0000 C CNN
	1    5700 8200
	1    0    0    -1  
$EndComp
$Comp
L OPA2353 U6
U 1 1
P 5700 12600
F 0 "U6" H 5950 12450 60  0000 C CNN
F 1 "AD8656" H 5950 12350 60  0000 C CNN
F 2 "~" H 5700 12600 60  0000 C CNN
F 3 "~" H 5700 12600 60  0000 C CNN
	1    5700 12600
	1    0    0    -1  
$EndComp
$Comp
L OPA2353 U6
U 2 1
P 5700 14700
F 0 "U6" H 5950 14550 60  0000 C CNN
F 1 "AD8656" H 5950 14450 60  0000 C CNN
F 2 "~" H 5700 14700 60  0000 C CNN
F 3 "~" H 5700 14700 60  0000 C CNN
	2    5700 14700
	1    0    0    -1  
$EndComp
$Comp
L C C16
U 1 1
P 1600 5500
F 0 "C16" H 1600 5600 40  0000 L CNN
F 1 "1uF" H 1606 5415 40  0000 L CNN
F 2 "~" H 1638 5350 30  0000 C CNN
F 3 "~" H 1600 5500 60  0000 C CNN
	1    1600 5500
	1    0    0    -1  
$EndComp
Wire Wire Line
	5700 12100 5700 11100
Wire Wire Line
	5700 11100 1200 11100
Connection ~ 1200 4900
Wire Wire Line
	5700 7100 5700 7700
Wire Wire Line
	1200 7100 5700 7100
Connection ~ 1200 7100
Wire Wire Line
	1600 7300 1600 7100
Connection ~ 1600 7100
$Comp
L SCHOTTKY D1
U 1 1
P 4000 4900
F 0 "D1" H 4000 5000 40  0000 C CNN
F 1 "VF350mV" H 4000 4800 40  0000 C CNN
F 2 "~" H 4000 4900 60  0000 C CNN
F 3 "~" H 4000 4900 60  0000 C CNN
	1    4000 4900
	1    0    0    -1  
$EndComp
Wire Wire Line
	6500 4300 5500 4300
Wire Wire Line
	5500 4300 5500 4900
Wire Wire Line
	5500 4900 4200 4900
Wire Wire Line
	4400 4800 4400 5300
Connection ~ 4400 4900
Wire Wire Line
	1200 4900 3800 4900
Wire Wire Line
	1600 5300 1600 4900
Connection ~ 1600 4900
Wire Wire Line
	1600 5900 1600 5700
Wire Wire Line
	5700 5900 800  5900
Wire Wire Line
	5700 13100 5700 13300
$Comp
L GND #PWR022
U 1 1
P 5700 13300
F 0 "#PWR022" H 5700 13300 30  0001 C CNN
F 1 "GND" H 5700 13230 30  0001 C CNN
F 2 "" H 5700 13300 60  0000 C CNN
F 3 "" H 5700 13300 60  0000 C CNN
	1    5700 13300
	1    0    0    -1  
$EndComp
Wire Wire Line
	1400 4500 1400 5900
Connection ~ 1600 5900
Connection ~ 1400 5900
Wire Wire Line
	800  5000 1000 5000
Wire Wire Line
	1000 5000 1000 4400
Wire Wire Line
	1000 4400 1500 4400
Connection ~ 800  5000
$Comp
L CP1 C21
U 1 1
P 4400 5500
F 0 "C21" H 4450 5600 50  0000 L CNN
F 1 "10uF" H 4450 5400 50  0000 L CNN
F 2 "~" H 4400 5500 60  0000 C CNN
F 3 "~" H 4400 5500 60  0000 C CNN
	1    4400 5500
	1    0    0    -1  
$EndComp
$Comp
L CP1 C28
U 1 1
P 1600 11500
F 0 "C28" H 1650 11600 50  0000 L CNN
F 1 "10uF" H 1650 11400 50  0000 L CNN
F 2 "~" H 1600 11500 60  0000 C CNN
F 3 "~" H 1600 11500 60  0000 C CNN
	1    1600 11500
	1    0    0    -1  
$EndComp
$Comp
L GND #PWR023
U 1 1
P 1600 11800
F 0 "#PWR023" H 1600 11800 30  0001 C CNN
F 1 "GND" H 1600 11730 30  0001 C CNN
F 2 "" H 1600 11800 60  0000 C CNN
F 3 "" H 1600 11800 60  0000 C CNN
	1    1600 11800
	1    0    0    -1  
$EndComp
Wire Wire Line
	1600 11700 1600 11800
Wire Wire Line
	1600 11300 1600 11100
Connection ~ 1600 11100
$Comp
L PWR_FLAG #FLG024
U 1 1
P 4400 4800
F 0 "#FLG024" H 4400 4895 30  0001 C CNN
F 1 "PWR_FLAG" H 4400 4980 30  0000 C CNN
F 2 "" H 4400 4800 60  0000 C CNN
F 3 "" H 4400 4800 60  0000 C CNN
	1    4400 4800
	1    0    0    -1  
$EndComp
$EndSCHEMATC
